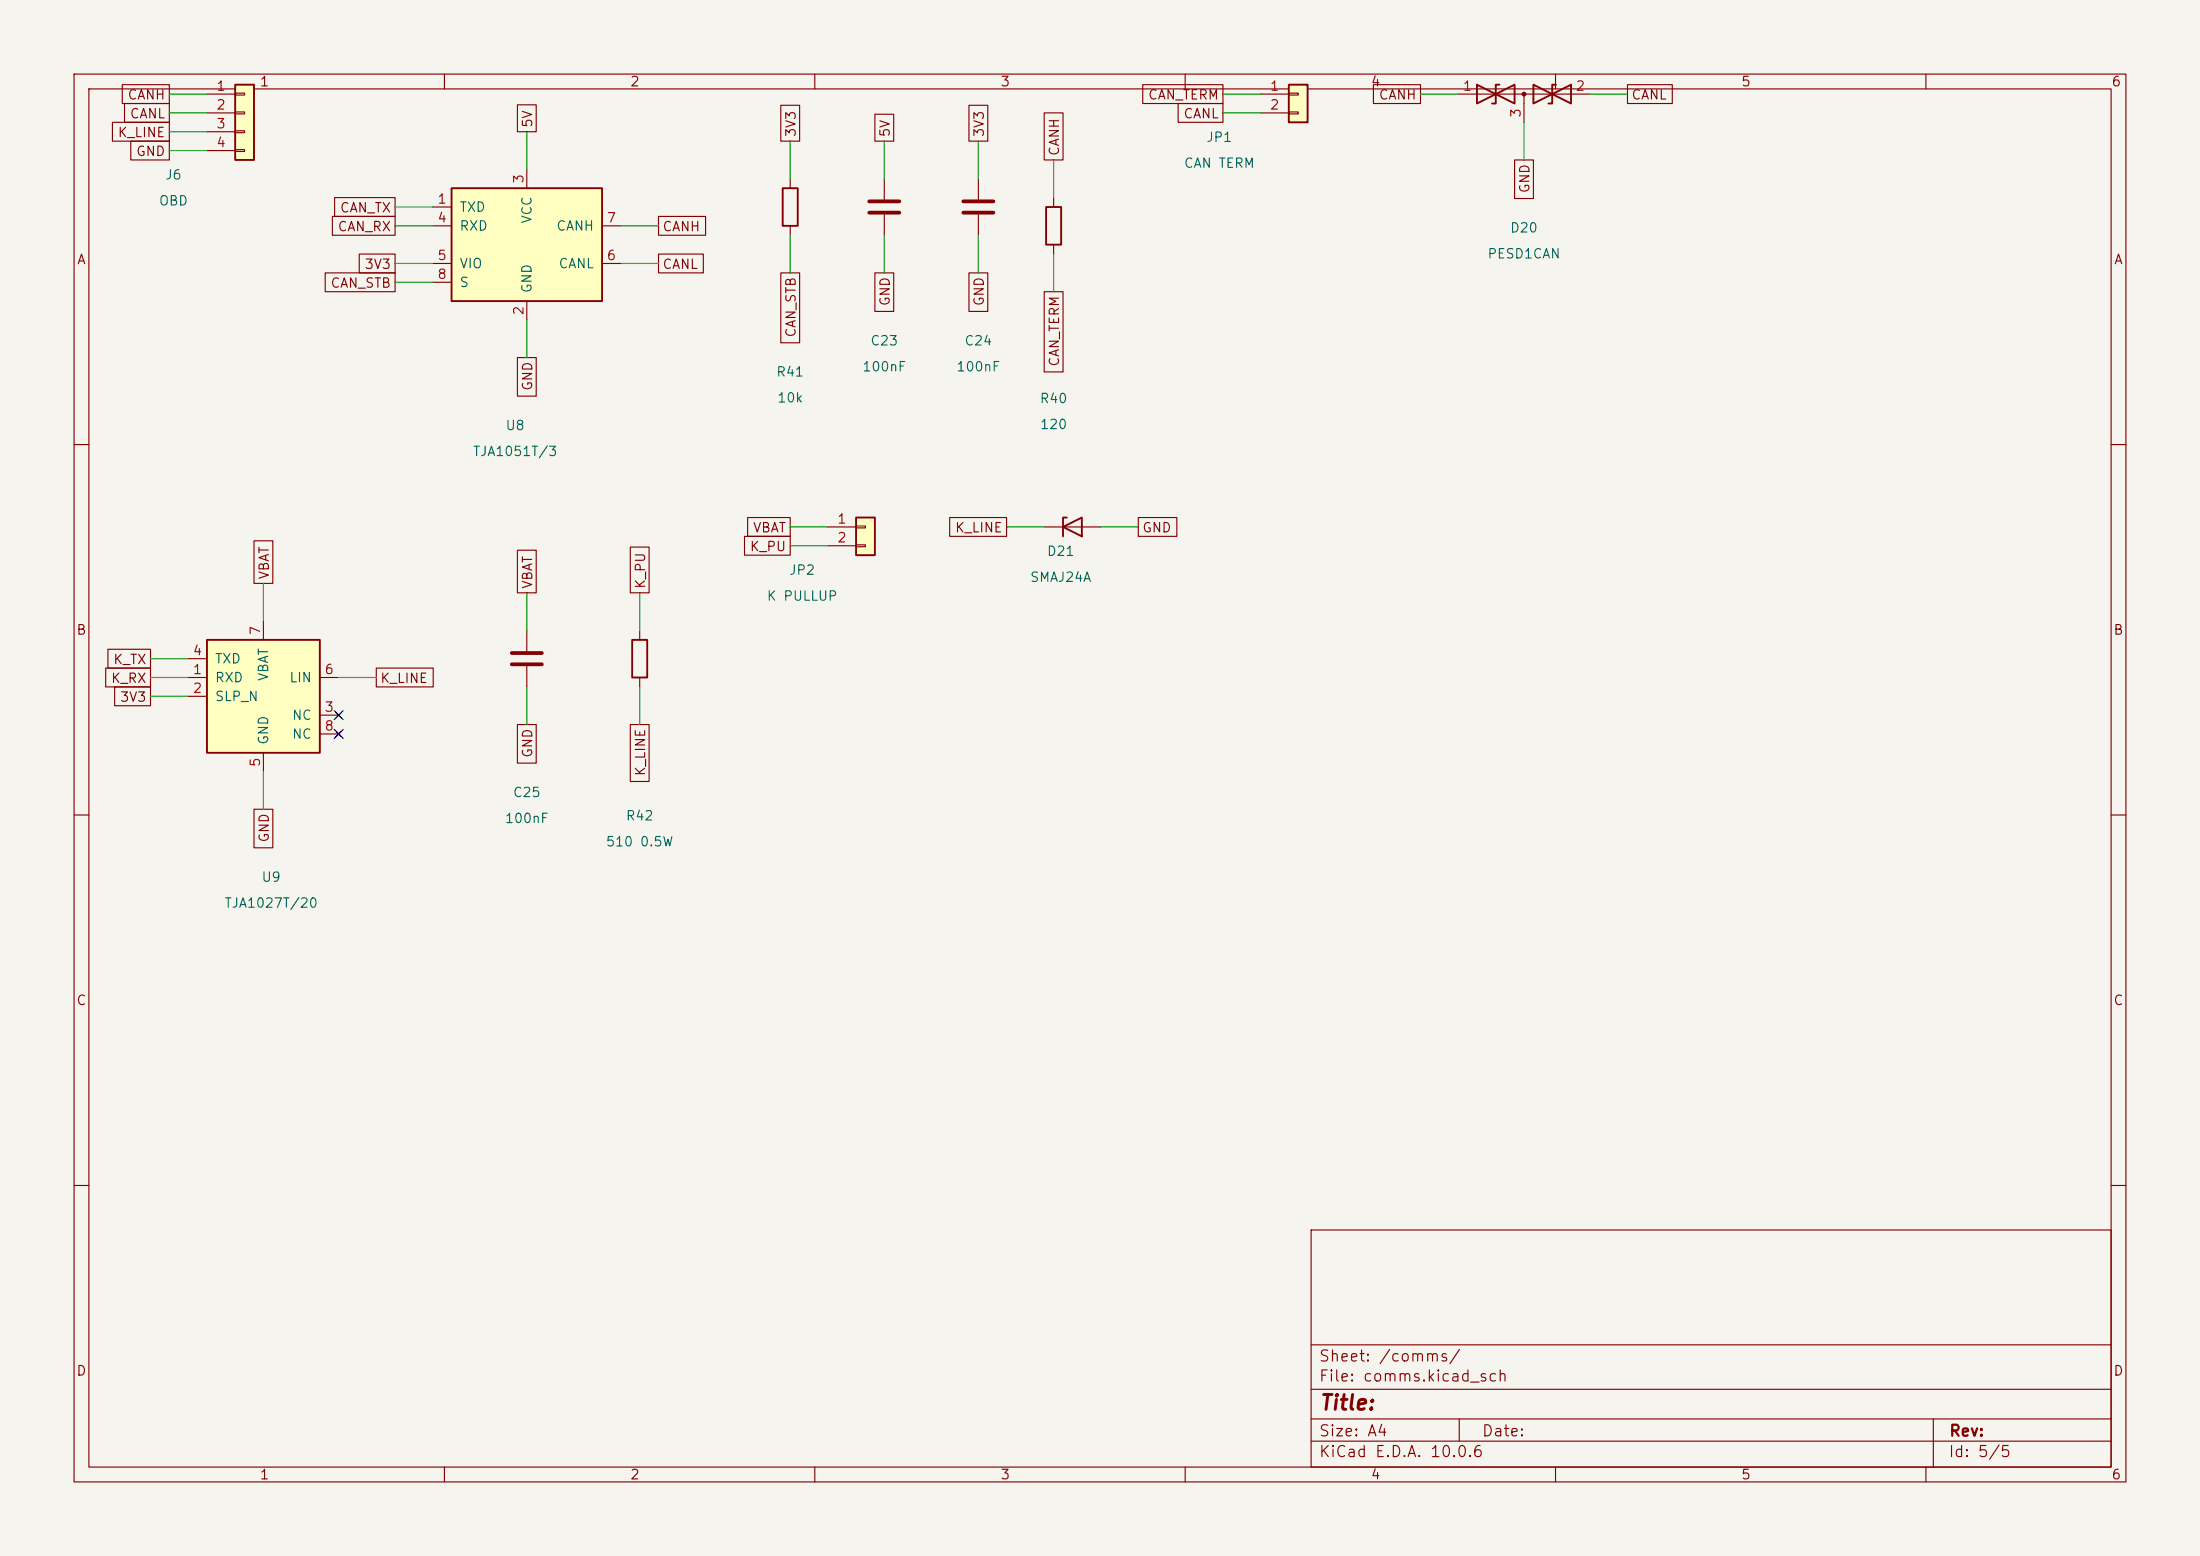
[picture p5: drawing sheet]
<svg xmlns="http://www.w3.org/2000/svg" width="297mm" height="210mm" viewBox="0 0 297 210" stroke-linecap="round" stroke-linejoin="round" font-family="sans-serif">
<path d="M0 0h297v210h-297z" fill="#f5f4ef" stroke="#f5f4ef" stroke-width=".14"/>
<g fill="none" stroke="#840000" stroke-width=".15">
<path d="M10 10h277v190h-277zM12 12h273v186h-273zM60 10v2M110 10v2M160 10v2M210 10v2M260 10v2M10 60h2M285 60h2M10 110h2M285 110h2M10 160h2"/>
<path d="M177 166h108v32h-108zM285 160h2M60 198v2M110 198v2M160 198v2M177 194.5h108M177 191.5h108M177 187.5h108M177 181.5h108M197 191.5v3M210 198v2M260 198v2"/>
<path d="M261 191.5v6.5"/>
</g>
<path d="M61 25.4h20.3v15.2h-20.3z" fill="#ffffc2"/>
<path d="M61 25.4h20.3v15.2h-20.3z" fill="none" stroke="#840000" stroke-width=".25"/>
<path d="M58.4 27.9h2.6M58.4 30.5h2.6M58.4 35.6h2.6M58.4 38.1h2.6M71.1 22.9v2.5M81.3 30.5h2.5M81.3 35.6h2.5M119.4 24.1v2.8M119.4 29v2.8M71.1 40.6v2.6" fill="none" stroke="#840000" stroke-width=".15"/>
<path d="M117.3 27.2h4.1M117.3 28.7h4.1" fill="none" stroke="#840000" stroke-width=".51"/>
<path d="M27.9 86.4h15.3v15.2h-15.3z" fill="#ffffc2"/>
<path d="M141.2 27.9h2.1v5.1h-2.1zM27.9 86.4h15.3v15.2h-15.3z" fill="none" stroke="#840000" stroke-width=".25"/>
<g fill="none" stroke="#840000" stroke-width=".15">
<path d="M142.2 26.7v1.2M142.2 33v1.3M25.4 91.4h2.5M25.4 94h2.5M25.4 88.9h2.5M35.6 83.8v2.6M43.2 91.4h2.5M43.2 96.5h2.5M43.2 99.1h2.5M45.3 96.1l.8 .8M45.3 98.7l.8 .7M46.1 96.1l-.8 .8"/>
<path d="M46.1 98.7l-.8 .7M35.6 101.6v2.5"/>
</g>
<path d="M31.7 11.4h2.6v10.2h-2.6z" fill="#ffffc2"/>
<path d="M31.7 11.4h2.6v10.2h-2.6zM199.4 11.4l5.1 2.6v-2.6l-5.1 2.6zM202.4 11.4h-.5v2.6h-.5M207 11.4l5.1 2.6v-2.6l-5.1 2.6zM210.1 11.4h-.6v2.6h-.5M85.3 86.4h2.1v5h-2.1z" fill="none" stroke="#840000" stroke-width=".25"/>
<g fill="none" stroke="#840000" stroke-width=".15">
<path d="M27.9 12.7h3.8M27.9 15.2h3.8M27.9 17.8h3.8M31.7 12.6h1.3v.2h-1.3zM31.7 15.1h1.3v.3h-1.3zM31.7 17.7h1.3v.2h-1.3zM196.8 12.7h17.8M205.7 12.7v3.8M27.9 20.3h3.8M31.7 20.2h1.3v.2h-1.3zM132.1 24.1v2.8M132.1 29v2.8"/>
<path d="M71.1 85.1v2.8M71.1 89.9v2.8M86.4 85.1v1.3M86.4 91.4v1.3"/>
</g>
<path d="M130 27.2h4.1M130 28.7h4.1M69.1 88.1h4.1M69.1 89.7h4.1" fill="none" stroke="#840000" stroke-width=".51"/>
<circle cx="205.7" cy="12.7" r=".25" fill="#840000" stroke="#840000" stroke-width=".15"/>
<path d="M174 11.4h2.5v5.1h-2.5z" fill="#ffffc2"/>
<path d="M174 11.4h2.5v5.1h-2.5zM105.7 25.4h2v5.1h-2zM143.5 71.1l2.5-1.2v2.5zM144 69.9h-.5v2.5" fill="none" stroke="#840000" stroke-width=".25"/>
<path d="M170.2 12.7h3.8M170.2 15.2h3.8M174 12.6h1.3v.2h-1.3zM174 15.1h1.3v.3h-1.3zM106.7 24.1v1.3M106.7 30.5v1.3M141 71.1h7.6" fill="none" stroke="#840000" stroke-width=".15"/>
<path d="M115.6 69.9h2.5v5h-2.5z" fill="#ffffc2"/>
<path d="M115.6 69.9h2.5v5h-2.5z" fill="none" stroke="#840000" stroke-width=".25"/>
<g fill="none" stroke="#840000" stroke-width=".15">
<path d="M15.2 16.5h7.7v2.6h-7.7zM16.5 11.4h6.4v2.6h-6.4zM16.8 14h6.1v2.5h-6.1zM17.7 19h5.2v2.6h-5.2zM69.8 14.1h2.6v3.7h-2.6zM105.4 14.2h2.6v4.9h-2.6zM118.1 15.4h2.6v3.7h-2.6zM130.8 14.2h2.6v4.9h-2.6zM141 15.2h2.5v6.4h-2.5zM154.3 11.4h10.8v2.6h-10.8zM159 14h6.1v2.5h-6.1zM185.4 11.4h6.4v2.6h-6.4z"/>
<path d="M219.7 11.4h6.1v2.6h-6.1zM43.9 36.8h9.4v2.6h-9.4zM44.9 29.2h8.4v2.6h-8.4zM45.2 26.7h8.1v2.5h-8.1zM48.5 34.3h4.8v2.5h-4.8zM88.9 29.2h6.4v2.6h-6.4zM88.9 34.3h6.1v2.5h-6.1zM105.4 36.8h2.6v9.5h-2.6zM118.1 36.8h2.6v5.2h-2.6zM130.8 36.8h2.6v5.2h-2.6zM141 39.4h2.5v10.8h-2.5zM204.5 21.6h2.5v5.2h-2.5z"/>
<path d="M69.8 48.3h2.6v5.2h-2.6zM34.3 73h2.5v5.7h-2.5zM69.8 74.3h2.6v5.7h-2.6zM85.1 73.8h2.5v6.2h-2.5zM100.5 72.4h6.2v2.5h-6.2zM100.9 69.8h5.8v2.6h-5.8zM111.8 71.1h3.8M111.8 73.7h3.8M115.6 71h1.2v.2h-1.2zM115.6 73.5h1.2v.3h-1.2zM128.2 69.8h7.7v2.6h-7.7zM153.7 69.8h5.2v2.6h-5.2z"/>
<path d="M14.3 90.2h6v2.5h-6zM14.6 87.6h5.7v2.6h-5.7zM15.5 92.7h4.8v2.6h-4.8zM50.8 90.2h7.7v2.5h-7.7zM69.8 97.8h2.6v5.2h-2.6zM85.1 97.8h2.5v7.7h-2.5zM34.3 109.2h2.5v5.2h-2.5z"/>
</g>
<g fill="none" stroke="#009600" stroke-width=".15">
<path d="M22.9 15.2h5M22.9 12.7h5M22.9 17.8h5M71.1 17.8v5.1M106.7 19.1v5M119.4 19.1v5M132.1 19.1v5M165.1 15.2h5.1M165.1 12.7h5.1M191.8 12.7h5M205.7 16.5v5.1M214.6 12.7h5.1"/>
<path d="M22.9 20.3h5M53.3 35.6h5.1M53.3 30.5h5.1M53.3 27.9h5.1M53.3 38.1h5.1M83.8 35.6h5.1M83.8 30.5h5.1M106.7 31.8v5M119.4 31.8v5M132.1 31.8v5M142.2 21.6v5.1M142.2 34.3v5.1"/>
<path d="M71.1 43.2v5.1M35.6 78.7v5.1M106.7 71.1h5.1M106.7 73.7h5.1M135.9 71.1h5.1M148.6 71.1h5.1M20.3 88.9h5.1M20.3 91.4h5.1M20.3 94h5.1M45.7 91.4h5.1M71.1 80v5.1M71.1 92.7v5.1"/>
<path d="M86.4 80v5.1M86.4 92.7v5.1M35.6 104.1v5.1"/>
</g>
<path d="M45.1 98.5l1.2 1.2M45.1 95.9l1.2 1.2M46.3 98.5l-1.2 1.2M46.3 95.9l-1.2 1.2" fill="none" stroke="#000084" stroke-width=".15"/>
<text font-size="2" fill="#840000" x="178" y="190.8">Title:</text>
<g font-size="1.5" fill="#840000">
<text x="178" y="184.1">Sheet: /comms/</text>
<text x="178" y="186.8">File: comms.kicad_sch</text>
<text x="178" y="197">KiCad E.D.A. 10.0.6</text>
<text x="178" y="194.2">Size: A4</text>
<text x="200" y="194.2">Date:</text>
<text x="263" y="197">Id: 5/5</text>
<text x="263" y="194.2">Rev:</text>
</g>
<g font-size="1.3" fill="#840000">
<text x="35" y="12">1</text>
<text x="85" y="12">2</text>
<text x="135" y="12">3</text>
<text x="185" y="12">4</text>
<text x="235" y="12">5</text>
<text x="285" y="12">6</text>
<text x="17.1" y="13.8">CANH</text>
<text x="17.4" y="16.3">CANL</text>
<text x="72.2" y="17.3" transform="rotate(-90 72.2 17.3)">5V</text>
<text x="154.9" y="13.8">CAN_TERM</text>
<text x="159.7" y="16.3">CANL</text>
<text x="186" y="13.8">CANH</text>
<text x="220.2" y="13.8">CANL</text>
<text x="15.8" y="18.8">K_LINE</text>
<text x="18.3" y="21.4">GND</text>
<text x="107.7" y="18.6" transform="rotate(-90 107.7 18.6)">3V3</text>
<text x="120.4" y="18.6" transform="rotate(-90 120.4 18.6)">5V</text>
<text x="133.1" y="18.6" transform="rotate(-90 133.1 18.6)">3V3</text>
<text x="143.3" y="21.1" transform="rotate(-90 143.3 21.1)">CANH</text>
<text x="45.8" y="29">CAN_TX</text>
<text x="206.8" y="26.2" transform="rotate(-90 206.8 26.2)">GND</text>
<text x="10.3" y="36">A</text>
<text x="45.5" y="31.5">CAN_RX</text>
<text x="89.3" y="31.5">CANH</text>
<text x="285.3" y="36">A</text>
<text x="44.5" y="39.2">CAN_STB</text>
<text x="49.1" y="36.6">3V3</text>
<text x="89.3" y="36.6">CANL</text>
<text x="120.4" y="41.4" transform="rotate(-90 120.4 41.4)">GND</text>
<text x="133.1" y="41.4" transform="rotate(-90 133.1 41.4)">GND</text>
<text x="107.7" y="45.6" transform="rotate(-90 107.7 45.6)">CAN_STB</text>
<text x="72.2" y="52.8" transform="rotate(-90 72.2 52.8)">GND</text>
<text x="143.3" y="49.6" transform="rotate(-90 143.3 49.6)">CAN_TERM</text>
<text x="101.1" y="74.7">K_PU</text>
<text x="101.6" y="72.2">VBAT</text>
<text x="128.8" y="72.2">K_LINE</text>
<text x="154.1" y="72.2">GND</text>
<text x="36.6" y="78.3" transform="rotate(-90 36.6 78.3)">VBAT</text>
<text x="72.2" y="79.6" transform="rotate(-90 72.2 79.6)">VBAT</text>
<text x="87.4" y="79.6" transform="rotate(-90 87.4 79.6)">K_PU</text>
<text x="10.2" y="86">B</text>
<text x="15.2" y="90">K_TX</text>
<text x="285.2" y="86">B</text>
<text x="14.9" y="92.5">K_RX</text>
<text x="16.1" y="95">3V3</text>
<text x="51.2" y="92.5">K_LINE</text>
<text x="72.2" y="102.4" transform="rotate(-90 72.2 102.4)">GND</text>
<text x="87.4" y="104.8" transform="rotate(-90 87.4 104.8)">K_LINE</text>
<text x="36.6" y="113.8" transform="rotate(-90 36.6 113.8)">GND</text>
<text x="10.2" y="136">C</text>
<text x="285.2" y="136">C</text>
<text x="10.2" y="186">D</text>
<text x="285.2" y="186">D</text>
<text x="35" y="200">1</text>
<text x="85" y="200">2</text>
<text x="135" y="200">3</text>
<text x="185" y="200">4</text>
<text x="235" y="200">5</text>
<text x="285" y="200">6</text>
</g>
<g font-size="1.3" fill="#a90000">
<text x="29.1" y="12.6">1</text>
<text x="29.1" y="15.1">2</text>
<text x="29.1" y="17.6">3</text>
<text x="171.4" y="12.6">1</text>
<text x="171.4" y="15.1">2</text>
<text x="197.4" y="12.6">1</text>
<text x="205.6" y="16" transform="rotate(-90 205.6 16)">3</text>
<text x="212.6" y="12.6">2</text>
<text x="29.1" y="20.2">4</text>
<text x="59" y="27.8">1</text>
<text x="71" y="24.9" transform="rotate(-90 71 24.9)">3</text>
<text x="59" y="30.3">4</text>
<text x="59" y="35.4">5</text>
<text x="81.8" y="35.4">6</text>
<text x="81.8" y="30.3">7</text>
<text x="59" y="38">8</text>
<text x="71" y="42.6" transform="rotate(-90 71 42.6)">2</text>
<text x="112.9" y="71">1</text>
<text x="112.9" y="73.5">2</text>
<text x="25.9" y="88.8">4</text>
<text x="35.4" y="85.8" transform="rotate(-90 35.4 85.8)">7</text>
<text x="25.9" y="91.3">1</text>
<text x="25.9" y="93.8">2</text>
<text x="43.7" y="91.3">6</text>
<text x="43.7" y="96.4">3</text>
<text x="43.7" y="98.9">8</text>
<text x="35.4" y="103.6" transform="rotate(-90 35.4 103.6)">5</text>
</g>
<g font-size="1.3" fill="#006464">
<text x="159.7" y="23">CAN TERM</text>
<text x="162.8" y="19.5">JP1</text>
<text x="21.4" y="28.1">OBD</text>
<text x="22.2" y="24.6">J6</text>
<text x="61.9" y="28.9">TXD</text>
<text x="61.9" y="31.4">RXD</text>
<text x="72.1" y="30.3" transform="rotate(-90 72.1 30.3)">VCC</text>
<text x="75" y="31.4">CANH</text>
<text x="200.7" y="35.2">PESD1CAN</text>
<text x="203.8" y="31.7">D20</text>
<text x="61.9" y="36.5">VIO</text>
<text x="61.9" y="39.1">S</text>
<text x="72.1" y="39.7" transform="rotate(-90 72.1 39.7)">GND</text>
<text x="75.3" y="36.5">CANL</text>
<text x="117.4" y="46.9">C23</text>
<text x="130.1" y="46.9">C24</text>
<text x="104.7" y="51.1">R41</text>
<text x="116.3" y="50.4">100nF</text>
<text x="129" y="50.4">100nF</text>
<text x="68.1" y="58.4">U8</text>
<text x="104.8" y="54.6">10k</text>
<text x="140.3" y="54.7">R40</text>
<text x="140.3" y="58.2">120</text>
<text x="63.7" y="61.9">TJA1051T/3</text>
<text x="106.4" y="77.9">JP2</text>
<text x="141.2" y="75.4">D21</text>
<text x="103.4" y="81.4">K PULLUP</text>
<text x="139" y="78.9">SMAJ24A</text>
<text x="28.9" y="89.9">TXD</text>
<text x="28.9" y="92.4">RXD</text>
<text x="28.9" y="94.9">SLP_N</text>
<text x="36.5" y="92" transform="rotate(-90 36.5 92)">VBAT</text>
<text x="39" y="92.4">LIN</text>
<text x="36.5" y="100.6" transform="rotate(-90 36.5 100.6)">GND</text>
<text x="39.3" y="97.5">NC</text>
<text x="39.3" y="100">NC</text>
<text x="69.1" y="107.9">C25</text>
<text x="68.1" y="111.4">100nF</text>
<text x="84.4" y="111.1">R42</text>
<text x="35.2" y="119.3">U9</text>
<text x="81.7" y="114.6">510 0.5W</text>
<text x="30.2" y="122.8">TJA1027T/20</text>
</g>
</svg>
